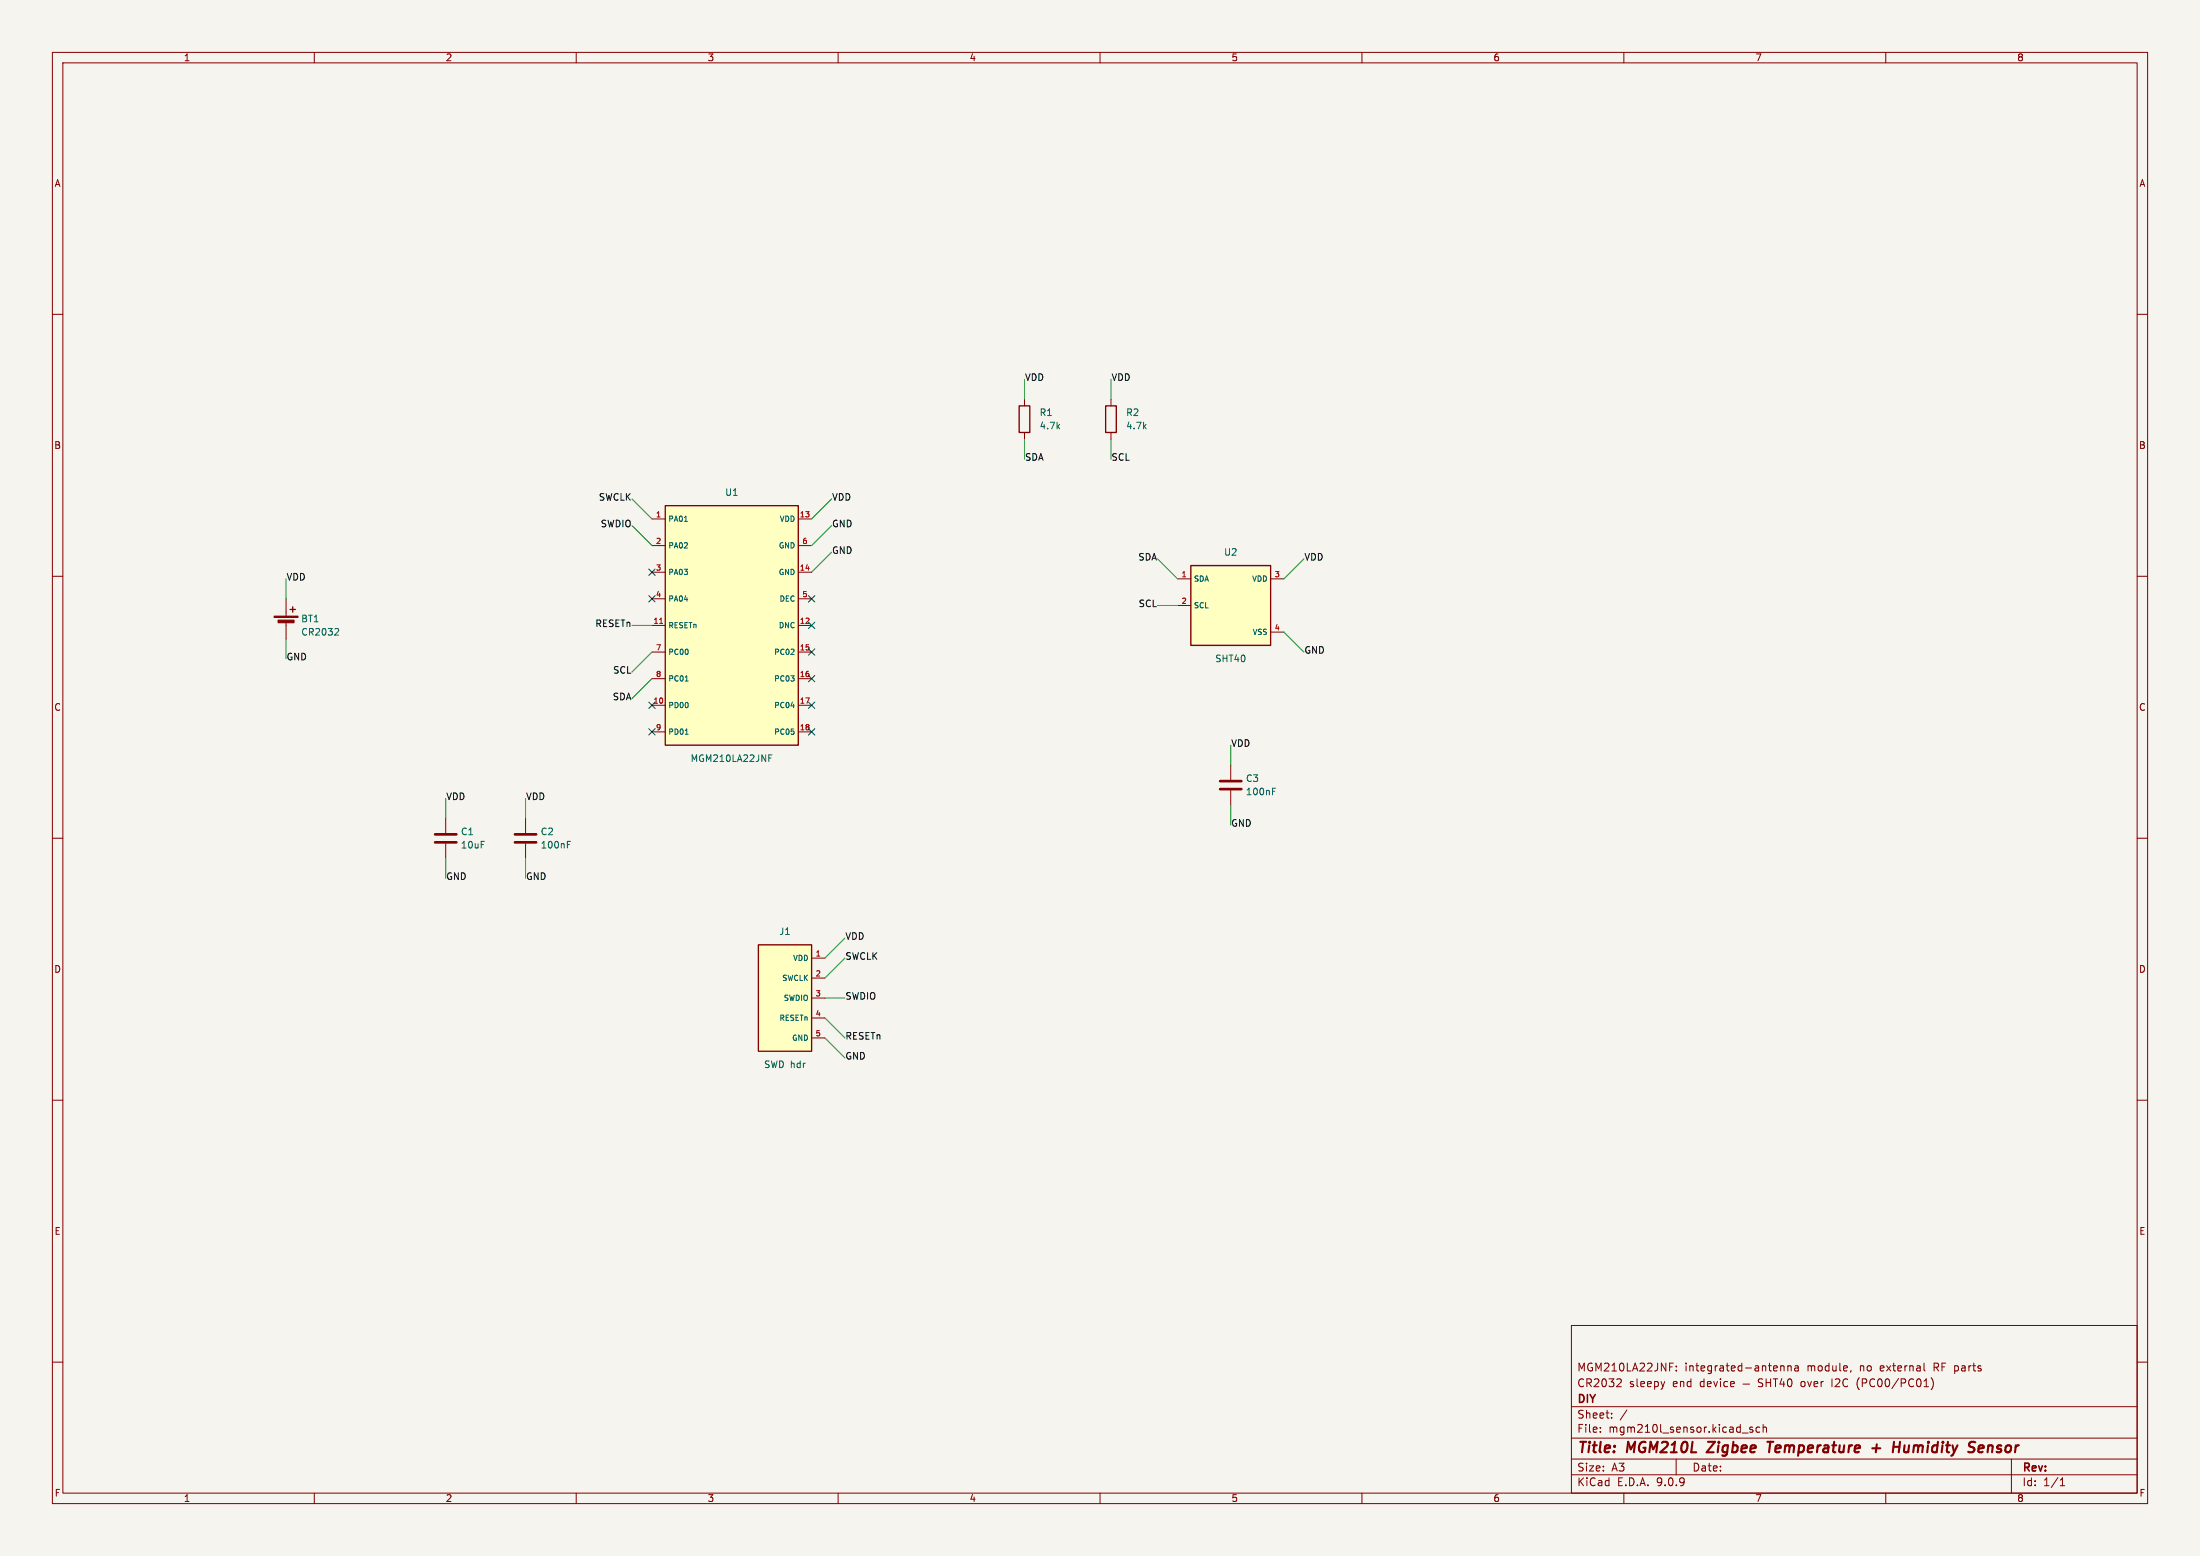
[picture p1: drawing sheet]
(kicad_sch
 (version 20231120)
 (generator "eeschema")
 (generator_version "8.0")
 (paper "A3")
 (title_block
  (title "MGM210L Zigbee Temperature + Humidity Sensor")
  (company "DIY")
  (comment 1 "CR2032 sleepy end device — SHT40 over I2C (PC00/PC01)")
  (comment 2 "MGM210LA22JNF: integrated-antenna module, no external RF parts"))
 (lib_symbols
(symbol "Device:Battery_Cell"
  (pin_numbers hide)
  (pin_names
   (offset 0) hide)
  (exclude_from_sim no)
  (in_bom yes)
  (on_board yes)
  (property "Reference" "BT" (at 2.54 2.54 0) (effects (font (size 1.27 1.27)) (justify left)))
  (property "Value" "Battery_Cell" (at 2.54 0 0) (effects (font (size 1.27 1.27)) (justify left)))
  (property "Footprint" "" (at 0 1.524 90) (effects (font (size 1.27 1.27)) (hide yes)))
  (property "Datasheet" "~" (at 0 1.524 90) (effects (font (size 1.27 1.27)) (hide yes)))
  (property "Description" "Single-cell battery" (at 0 0 0) (effects (font (size 1.27 1.27)) (hide yes)))
  (symbol "Battery_Cell_0_1"
   (rectangle (start -2.286 1.778) (end 2.286 1.524) (stroke (width 0) (type default)) (fill (type outline)))
   (rectangle (start -1.524 1.016) (end 1.524 0.508) (stroke (width 0) (type default)) (fill (type outline)))
   (polyline (pts (xy 0 0.762) (xy 0 0)) (stroke (width 0) (type default)) (fill (type none)))
   (polyline (pts (xy 0 1.778) (xy 0 2.54)) (stroke (width 0) (type default)) (fill (type none)))
   (polyline (pts (xy 0.762 3.048) (xy 1.778 3.048)) (stroke (width 0.254) (type default)) (fill (type none)))
   (polyline (pts (xy 1.27 3.556) (xy 1.27 2.54)) (stroke (width 0.254) (type default)) (fill (type none))))
  (symbol "Battery_Cell_1_1"
   (pin passive line (at 0 5.08 270) (length 2.54) (name "+" (effects (font (size 1.27 1.27)))) (number "1" (effects (font (size 1.27 1.27)))))
   (pin passive line (at 0 -2.54 90) (length 2.54) (name "-" (effects (font (size 1.27 1.27)))) (number "2" (effects (font (size 1.27 1.27)))))))
(symbol "Device:R"
  (pin_numbers hide)
  (pin_names
   (offset 0))
  (exclude_from_sim no)
  (in_bom yes)
  (on_board yes)
  (property "Reference" "R" (at 2.032 0 90) (effects (font (size 1.27 1.27))))
  (property "Value" "R" (at 0 0 90) (effects (font (size 1.27 1.27))))
  (property "Footprint" "" (at -1.778 0 90) (effects (font (size 1.27 1.27)) (hide yes)))
  (property "Datasheet" "~" (at 0 0 0) (effects (font (size 1.27 1.27)) (hide yes)))
  (property "Description" "Resistor" (at 0 0 0) (effects (font (size 1.27 1.27)) (hide yes)))
  (symbol "R_0_1"
   (rectangle (start -1.016 -2.54) (end 1.016 2.54) (stroke (width 0.254) (type default)) (fill (type none))))
  (symbol "R_1_1"
   (pin passive line (at 0 3.81 270) (length 1.27) (name "~" (effects (font (size 1.27 1.27)))) (number "1" (effects (font (size 1.27 1.27)))))
   (pin passive line (at 0 -3.81 90) (length 1.27) (name "~" (effects (font (size 1.27 1.27)))) (number "2" (effects (font (size 1.27 1.27)))))))
(symbol "Device:C"
  (pin_numbers hide)
  (pin_names
   (offset 0.254))
  (exclude_from_sim no)
  (in_bom yes)
  (on_board yes)
  (property "Reference" "C" (at 0.635 2.54 0) (effects (font (size 1.27 1.27)) (justify left)))
  (property "Value" "C" (at 0.635 -2.54 0) (effects (font (size 1.27 1.27)) (justify left)))
  (property "Footprint" "" (at 0.9652 -3.81 0) (effects (font (size 1.27 1.27)) (hide yes)))
  (property "Datasheet" "~" (at 0 0 0) (effects (font (size 1.27 1.27)) (hide yes)))
  (property "Description" "Unpolarized capacitor" (at 0 0 0) (effects (font (size 1.27 1.27)) (hide yes)))
  (symbol "C_0_1"
   (polyline (pts (xy -2.032 -0.762) (xy 2.032 -0.762)) (stroke (width 0.508) (type default)) (fill (type none)))
   (polyline (pts (xy -2.032 0.762) (xy 2.032 0.762)) (stroke (width 0.508) (type default)) (fill (type none))))
  (symbol "C_1_1"
   (pin passive line (at 0 3.81 270) (length 2.794) (name "~" (effects (font (size 1.27 1.27)))) (number "1" (effects (font (size 1.27 1.27)))))
   (pin passive line (at 0 -3.81 90) (length 2.794) (name "~" (effects (font (size 1.27 1.27)))) (number "2" (effects (font (size 1.27 1.27)))))))
 (symbol "mgm:MGM210L"
  (pin_names (offset 0.508)) (exclude_from_sim no) (in_bom yes) (on_board yes)
  (property "Reference" "U" (at 0 25.4 0) (effects (font (size 1.27 1.27))))
  (property "Value" "MGM210L" (at 0 -25.4 0) (effects (font (size 1.27 1.27))))
  (property "Footprint" "" (at 0 0 0) (effects (font (size 1.27 1.27)) (hide yes)))
  (property "Datasheet" "" (at 0 0 0) (effects (font (size 1.27 1.27)) (hide yes)))
  (symbol "MGM210L_0_1"
   (rectangle (start -12.7 22.86) (end 12.7 -22.86) (stroke (width 0.254) (type default)) (fill (type background))))
  (symbol "MGM210L_1_1"
   (pin passive line (at -15.24 20.32 0) (length 2.54) (name "PA01" (effects (font (size 1.016 1.016)))) (number "1" (effects (font (size 1.016 1.016)))))
   (pin passive line (at -15.24 15.24 0) (length 2.54) (name "PA02" (effects (font (size 1.016 1.016)))) (number "2" (effects (font (size 1.016 1.016)))))
   (pin passive line (at -15.24 10.16 0) (length 2.54) (name "PA03" (effects (font (size 1.016 1.016)))) (number "3" (effects (font (size 1.016 1.016)))))
   (pin passive line (at -15.24 5.08 0) (length 2.54) (name "PA04" (effects (font (size 1.016 1.016)))) (number "4" (effects (font (size 1.016 1.016)))))
   (pin passive line (at -15.24 0.0 0) (length 2.54) (name "RESETn" (effects (font (size 1.016 1.016)))) (number "11" (effects (font (size 1.016 1.016)))))
   (pin passive line (at -15.24 -5.08 0) (length 2.54) (name "PC00" (effects (font (size 1.016 1.016)))) (number "7" (effects (font (size 1.016 1.016)))))
   (pin passive line (at -15.24 -10.16 0) (length 2.54) (name "PC01" (effects (font (size 1.016 1.016)))) (number "8" (effects (font (size 1.016 1.016)))))
   (pin passive line (at -15.24 -15.24 0) (length 2.54) (name "PD00" (effects (font (size 1.016 1.016)))) (number "10" (effects (font (size 1.016 1.016)))))
   (pin passive line (at -15.24 -20.32 0) (length 2.54) (name "PD01" (effects (font (size 1.016 1.016)))) (number "9" (effects (font (size 1.016 1.016)))))
   (pin passive line (at 15.24 20.32 180) (length 2.54) (name "VDD" (effects (font (size 1.016 1.016)))) (number "13" (effects (font (size 1.016 1.016)))))
   (pin passive line (at 15.24 15.24 180) (length 2.54) (name "GND" (effects (font (size 1.016 1.016)))) (number "6" (effects (font (size 1.016 1.016)))))
   (pin passive line (at 15.24 10.16 180) (length 2.54) (name "GND" (effects (font (size 1.016 1.016)))) (number "14" (effects (font (size 1.016 1.016)))))
   (pin passive line (at 15.24 5.08 180) (length 2.54) (name "DEC" (effects (font (size 1.016 1.016)))) (number "5" (effects (font (size 1.016 1.016)))))
   (pin passive line (at 15.24 0.0 180) (length 2.54) (name "DNC" (effects (font (size 1.016 1.016)))) (number "12" (effects (font (size 1.016 1.016)))))
   (pin passive line (at 15.24 -5.08 180) (length 2.54) (name "PC02" (effects (font (size 1.016 1.016)))) (number "15" (effects (font (size 1.016 1.016)))))
   (pin passive line (at 15.24 -10.16 180) (length 2.54) (name "PC03" (effects (font (size 1.016 1.016)))) (number "16" (effects (font (size 1.016 1.016)))))
   (pin passive line (at 15.24 -15.24 180) (length 2.54) (name "PC04" (effects (font (size 1.016 1.016)))) (number "17" (effects (font (size 1.016 1.016)))))
   (pin passive line (at 15.24 -20.32 180) (length 2.54) (name "PC05" (effects (font (size 1.016 1.016)))) (number "18" (effects (font (size 1.016 1.016)))))))
 (symbol "mgm:SHT40"
  (pin_names (offset 0.508)) (exclude_from_sim no) (in_bom yes) (on_board yes)
  (property "Reference" "U" (at 0 10.16 0) (effects (font (size 1.27 1.27))))
  (property "Value" "SHT40" (at 0 -10.16 0) (effects (font (size 1.27 1.27))))
  (property "Footprint" "" (at 0 0 0) (effects (font (size 1.27 1.27)) (hide yes)))
  (property "Datasheet" "" (at 0 0 0) (effects (font (size 1.27 1.27)) (hide yes)))
  (symbol "SHT40_0_1"
   (rectangle (start -7.62 7.62) (end 7.62 -7.62) (stroke (width 0.254) (type default)) (fill (type background))))
  (symbol "SHT40_1_1"
   (pin passive line (at -10.16 5.08 0) (length 2.54) (name "SDA" (effects (font (size 1.016 1.016)))) (number "1" (effects (font (size 1.016 1.016)))))
   (pin passive line (at -10.16 0 0) (length 2.54) (name "SCL" (effects (font (size 1.016 1.016)))) (number "2" (effects (font (size 1.016 1.016)))))
   (pin passive line (at 10.16 5.08 180) (length 2.54) (name "VDD" (effects (font (size 1.016 1.016)))) (number "3" (effects (font (size 1.016 1.016)))))
   (pin passive line (at 10.16 -5.08 180) (length 2.54) (name "VSS" (effects (font (size 1.016 1.016)))) (number "4" (effects (font (size 1.016 1.016)))))))
 (symbol "mgm:SWD"
  (pin_names (offset 0.508)) (exclude_from_sim no) (in_bom yes) (on_board yes)
  (property "Reference" "U" (at 0 12.7 0) (effects (font (size 1.27 1.27))))
  (property "Value" "SWD" (at 0 -12.7 0) (effects (font (size 1.27 1.27))))
  (property "Footprint" "" (at 0 0 0) (effects (font (size 1.27 1.27)) (hide yes)))
  (property "Datasheet" "" (at 0 0 0) (effects (font (size 1.27 1.27)) (hide yes)))
  (symbol "SWD_0_1"
   (rectangle (start -5.08 10.16) (end 5.08 -10.16) (stroke (width 0.254) (type default)) (fill (type background))))
  (symbol "SWD_1_1"
   (pin passive line (at 7.62 7.62 180) (length 2.54) (name "VDD" (effects (font (size 1.016 1.016)))) (number "1" (effects (font (size 1.016 1.016)))))
   (pin passive line (at 7.62 3.81 180) (length 2.54) (name "SWCLK" (effects (font (size 1.016 1.016)))) (number "2" (effects (font (size 1.016 1.016)))))
   (pin passive line (at 7.62 0 180) (length 2.54) (name "SWDIO" (effects (font (size 1.016 1.016)))) (number "3" (effects (font (size 1.016 1.016)))))
   (pin passive line (at 7.62 -3.81 180) (length 2.54) (name "RESETn" (effects (font (size 1.016 1.016)))) (number "4" (effects (font (size 1.016 1.016)))))
   (pin passive line (at 7.62 -7.62 180) (length 2.54) (name "GND" (effects (font (size 1.016 1.016)))) (number "5" (effects (font (size 1.016 1.016))))))))
 (symbol
  (lib_id "Device:Battery_Cell") (at 54.61 119.38 0) (unit 1) (exclude_from_sim no) (in_bom yes) (on_board yes) (dnp no)
  (property "Reference" "BT1" (at 57.4 118.11 0) (effects (font (size 1.27 1.27)) (justify left)))
  (property "Value" "CR2032" (at 57.4 120.64999999999999 0) (effects (font (size 1.27 1.27)) (justify left)))
  (property "Footprint" "Battery:BatteryHolder_Renata_SMTU2032-LF_1x2032" (at 54.61 119.38 0) (effects (font (size 1.016 1.016)) (hide yes)))
  (property "Datasheet" "" (at 54.61 119.38 0) (effects (font (size 1.016 1.016)) (hide yes))) (pin "1") (pin "2"))
 (symbol
  (lib_id "mgm:MGM210L") (at 139.7 119.38 0) (unit 1) (exclude_from_sim no) (in_bom yes) (on_board yes) (dnp no)
  (property "Reference" "U1" (at 139.7 93.97999999999999 0) (effects (font (size 1.27 1.27))))
  (property "Value" "MGM210LA22JNF" (at 139.7 144.78 0) (effects (font (size 1.27 1.27))))
  (property "Footprint" "mgm:MGM210LA22JNF" (at 139.7 119.38 0) (effects (font (size 1.016 1.016)) (hide yes)))
  (property "Datasheet" "" (at 139.7 119.38 0) (effects (font (size 1.016 1.016)) (hide yes))) (pin "1") (pin "2") (pin "3") (pin "4") (pin "11") (pin "7") (pin "8") (pin "10") (pin "9") (pin "13") (pin "6") (pin "14") (pin "5") (pin "12") (pin "15") (pin "16") (pin "17") (pin "18"))
 (symbol
  (lib_id "mgm:SHT40") (at 234.95 115.57 0) (unit 1) (exclude_from_sim no) (in_bom yes) (on_board yes) (dnp no)
  (property "Reference" "U2" (at 234.95 105.40999999999998 0) (effects (font (size 1.27 1.27))))
  (property "Value" "SHT40" (at 234.95 125.73 0) (effects (font (size 1.27 1.27))))
  (property "Footprint" "Sensor_Humidity:Sensirion_DFN-4_1.5x1.5mm_P0.8mm_SHT4x_NoCentralPad" (at 234.95 115.57 0) (effects (font (size 1.016 1.016)) (hide yes)))
  (property "Datasheet" "" (at 234.95 115.57 0) (effects (font (size 1.016 1.016)) (hide yes))) (pin "1") (pin "2") (pin "3") (pin "4"))
 (symbol
  (lib_id "Device:R") (at 195.58 80.01 0) (unit 1) (exclude_from_sim no) (in_bom yes) (on_board yes) (dnp no)
  (property "Reference" "R1" (at 198.37 78.74000000000001 0) (effects (font (size 1.27 1.27)) (justify left)))
  (property "Value" "4.7k" (at 198.37 81.28 0) (effects (font (size 1.27 1.27)) (justify left)))
  (property "Footprint" "Resistor_SMD:R_0402_1005Metric" (at 195.58 80.01 0) (effects (font (size 1.016 1.016)) (hide yes)))
  (property "Datasheet" "" (at 195.58 80.01 0) (effects (font (size 1.016 1.016)) (hide yes))) (pin "1") (pin "2"))
 (symbol
  (lib_id "Device:R") (at 212.09 80.01 0) (unit 1) (exclude_from_sim no) (in_bom yes) (on_board yes) (dnp no)
  (property "Reference" "R2" (at 214.88 78.74000000000001 0) (effects (font (size 1.27 1.27)) (justify left)))
  (property "Value" "4.7k" (at 214.88 81.28 0) (effects (font (size 1.27 1.27)) (justify left)))
  (property "Footprint" "Resistor_SMD:R_0402_1005Metric" (at 212.09 80.01 0) (effects (font (size 1.016 1.016)) (hide yes)))
  (property "Datasheet" "" (at 212.09 80.01 0) (effects (font (size 1.016 1.016)) (hide yes))) (pin "1") (pin "2"))
 (symbol
  (lib_id "Device:C") (at 85.09 160.02 0) (unit 1) (exclude_from_sim no) (in_bom yes) (on_board yes) (dnp no)
  (property "Reference" "C1" (at 87.88000000000001 158.75 0) (effects (font (size 1.27 1.27)) (justify left)))
  (property "Value" "10uF" (at 87.88000000000001 161.29000000000002 0) (effects (font (size 1.27 1.27)) (justify left)))
  (property "Footprint" "Capacitor_SMD:C_0805_2012Metric" (at 85.09 160.02 0) (effects (font (size 1.016 1.016)) (hide yes)))
  (property "Datasheet" "" (at 85.09 160.02 0) (effects (font (size 1.016 1.016)) (hide yes))) (pin "1") (pin "2"))
 (symbol
  (lib_id "Device:C") (at 100.33 160.02 0) (unit 1) (exclude_from_sim no) (in_bom yes) (on_board yes) (dnp no)
  (property "Reference" "C2" (at 103.12 158.75 0) (effects (font (size 1.27 1.27)) (justify left)))
  (property "Value" "100nF" (at 103.12 161.29000000000002 0) (effects (font (size 1.27 1.27)) (justify left)))
  (property "Footprint" "Capacitor_SMD:C_0402_1005Metric" (at 100.33 160.02 0) (effects (font (size 1.016 1.016)) (hide yes)))
  (property "Datasheet" "" (at 100.33 160.02 0) (effects (font (size 1.016 1.016)) (hide yes))) (pin "1") (pin "2"))
 (symbol
  (lib_id "Device:C") (at 234.95 149.86 0) (unit 1) (exclude_from_sim no) (in_bom yes) (on_board yes) (dnp no)
  (property "Reference" "C3" (at 237.73999999999998 148.59 0) (effects (font (size 1.27 1.27)) (justify left)))
  (property "Value" "100nF" (at 237.73999999999998 151.13000000000002 0) (effects (font (size 1.27 1.27)) (justify left)))
  (property "Footprint" "Capacitor_SMD:C_0402_1005Metric" (at 234.95 149.86 0) (effects (font (size 1.016 1.016)) (hide yes)))
  (property "Datasheet" "" (at 234.95 149.86 0) (effects (font (size 1.016 1.016)) (hide yes))) (pin "1") (pin "2"))
 (symbol
  (lib_id "mgm:SWD") (at 149.86 190.5 0) (unit 1) (exclude_from_sim no) (in_bom yes) (on_board yes) (dnp no)
  (property "Reference" "J1" (at 149.86 177.8 0) (effects (font (size 1.27 1.27))))
  (property "Value" "SWD hdr" (at 149.86 203.2 0) (effects (font (size 1.27 1.27))))
  (property "Footprint" "Connector_PinHeader_1.27mm:PinHeader_1x05_P1.27mm_Vertical" (at 149.86 190.5 0) (effects (font (size 1.016 1.016)) (hide yes)))
  (property "Datasheet" "" (at 149.86 190.5 0) (effects (font (size 1.016 1.016)) (hide yes))) (pin "1") (pin "2") (pin "3") (pin "4") (pin "5"))
 (wire (pts (xy 54.61 114.3) (xy 54.61 110.49)) (stroke (width 0) (type default)))
 (wire (pts (xy 54.61 121.92) (xy 54.61 125.73)) (stroke (width 0) (type default)))
 (wire (pts (xy 124.46 99.06) (xy 120.64999999999999 95.25)) (stroke (width 0) (type default)))
 (wire (pts (xy 124.46 104.14) (xy 120.64999999999999 100.33)) (stroke (width 0) (type default)))
 (wire (pts (xy 124.46 119.38) (xy 120.64999999999999 119.38)) (stroke (width 0) (type default)))
 (wire (pts (xy 124.46 124.46) (xy 120.64999999999999 128.26999999999998)) (stroke (width 0) (type default)))
 (wire (pts (xy 124.46 129.54) (xy 120.64999999999999 133.35)) (stroke (width 0) (type default)))
 (wire (pts (xy 154.94 99.06) (xy 158.75 95.25)) (stroke (width 0) (type default)))
 (wire (pts (xy 154.94 104.14) (xy 158.75 100.33)) (stroke (width 0) (type default)))
 (wire (pts (xy 154.94 109.22) (xy 158.75 105.41)) (stroke (width 0) (type default)))
 (wire (pts (xy 224.79 110.49) (xy 220.98 106.67999999999999)) (stroke (width 0) (type default)))
 (wire (pts (xy 224.79 115.57) (xy 220.98 115.57)) (stroke (width 0) (type default)))
 (wire (pts (xy 245.10999999999999 110.49) (xy 248.92 106.67999999999999)) (stroke (width 0) (type default)))
 (wire (pts (xy 245.10999999999999 120.64999999999999) (xy 248.92 124.46)) (stroke (width 0) (type default)))
 (wire (pts (xy 195.58 76.2) (xy 195.58 72.39)) (stroke (width 0) (type default)))
 (wire (pts (xy 195.58 83.82000000000001) (xy 195.58 87.63000000000001)) (stroke (width 0) (type default)))
 (wire (pts (xy 212.09 76.2) (xy 212.09 72.39)) (stroke (width 0) (type default)))
 (wire (pts (xy 212.09 83.82000000000001) (xy 212.09 87.63000000000001)) (stroke (width 0) (type default)))
 (wire (pts (xy 85.09 156.21) (xy 85.09 152.4)) (stroke (width 0) (type default)))
 (wire (pts (xy 85.09 163.83) (xy 85.09 167.64000000000001)) (stroke (width 0) (type default)))
 (wire (pts (xy 100.33 156.21) (xy 100.33 152.4)) (stroke (width 0) (type default)))
 (wire (pts (xy 100.33 163.83) (xy 100.33 167.64000000000001)) (stroke (width 0) (type default)))
 (wire (pts (xy 234.95 146.05) (xy 234.95 142.24)) (stroke (width 0) (type default)))
 (wire (pts (xy 234.95 153.67000000000002) (xy 234.95 157.48000000000002)) (stroke (width 0) (type default)))
 (wire (pts (xy 157.48000000000002 182.88) (xy 161.29000000000002 179.07)) (stroke (width 0) (type default)))
 (wire (pts (xy 157.48000000000002 186.69) (xy 161.29000000000002 182.88)) (stroke (width 0) (type default)))
 (wire (pts (xy 157.48000000000002 190.5) (xy 161.29000000000002 190.5)) (stroke (width 0) (type default)))
 (wire (pts (xy 157.48000000000002 194.31) (xy 161.29000000000002 198.12)) (stroke (width 0) (type default)))
 (wire (pts (xy 157.48000000000002 198.12) (xy 161.29000000000002 201.93)) (stroke (width 0) (type default)))
 (label "VDD" (at 54.61 110.49 0) (effects (font (size 1.27 1.27)) (justify left)))
 (label "GND" (at 54.61 125.73 0) (effects (font (size 1.27 1.27)) (justify left)))
 (label "SWCLK" (at 120.64999999999999 95.25 0) (effects (font (size 1.27 1.27)) (justify right)))
 (label "SWDIO" (at 120.64999999999999 100.33 0) (effects (font (size 1.27 1.27)) (justify right)))
 (label "RESETn" (at 120.64999999999999 119.38 0) (effects (font (size 1.27 1.27)) (justify right)))
 (label "SCL" (at 120.64999999999999 128.26999999999998 0) (effects (font (size 1.27 1.27)) (justify right)))
 (label "SDA" (at 120.64999999999999 133.35 0) (effects (font (size 1.27 1.27)) (justify right)))
 (label "VDD" (at 158.75 95.25 0) (effects (font (size 1.27 1.27)) (justify left)))
 (label "GND" (at 158.75 100.33 0) (effects (font (size 1.27 1.27)) (justify left)))
 (label "GND" (at 158.75 105.41 0) (effects (font (size 1.27 1.27)) (justify left)))
 (label "SDA" (at 220.98 106.67999999999999 0) (effects (font (size 1.27 1.27)) (justify right)))
 (label "SCL" (at 220.98 115.57 0) (effects (font (size 1.27 1.27)) (justify right)))
 (label "VDD" (at 248.92 106.67999999999999 0) (effects (font (size 1.27 1.27)) (justify left)))
 (label "GND" (at 248.92 124.46 0) (effects (font (size 1.27 1.27)) (justify left)))
 (label "VDD" (at 195.58 72.39 0) (effects (font (size 1.27 1.27)) (justify left)))
 (label "SDA" (at 195.58 87.63000000000001 0) (effects (font (size 1.27 1.27)) (justify left)))
 (label "VDD" (at 212.09 72.39 0) (effects (font (size 1.27 1.27)) (justify left)))
 (label "SCL" (at 212.09 87.63000000000001 0) (effects (font (size 1.27 1.27)) (justify left)))
 (label "VDD" (at 85.09 152.4 0) (effects (font (size 1.27 1.27)) (justify left)))
 (label "GND" (at 85.09 167.64000000000001 0) (effects (font (size 1.27 1.27)) (justify left)))
 (label "VDD" (at 100.33 152.4 0) (effects (font (size 1.27 1.27)) (justify left)))
 (label "GND" (at 100.33 167.64000000000001 0) (effects (font (size 1.27 1.27)) (justify left)))
 (label "VDD" (at 234.95 142.24 0) (effects (font (size 1.27 1.27)) (justify left)))
 (label "GND" (at 234.95 157.48000000000002 0) (effects (font (size 1.27 1.27)) (justify left)))
 (label "VDD" (at 161.29000000000002 179.07 0) (effects (font (size 1.27 1.27)) (justify left)))
 (label "SWCLK" (at 161.29000000000002 182.88 0) (effects (font (size 1.27 1.27)) (justify left)))
 (label "SWDIO" (at 161.29000000000002 190.5 0) (effects (font (size 1.27 1.27)) (justify left)))
 (label "RESETn" (at 161.29000000000002 198.12 0) (effects (font (size 1.27 1.27)) (justify left)))
 (label "GND" (at 161.29000000000002 201.93 0) (effects (font (size 1.27 1.27)) (justify left)))
 (no_connect (at 124.46 109.22))
 (no_connect (at 124.46 114.3))
 (no_connect (at 124.46 134.62))
 (no_connect (at 124.46 139.7))
 (no_connect (at 154.94 114.3))
 (no_connect (at 154.94 119.38))
 (no_connect (at 154.94 124.46))
 (no_connect (at 154.94 129.54))
 (no_connect (at 154.94 134.62))
 (no_connect (at 154.94 139.7))
 (sheet_instances (path "" (page "1"))))
